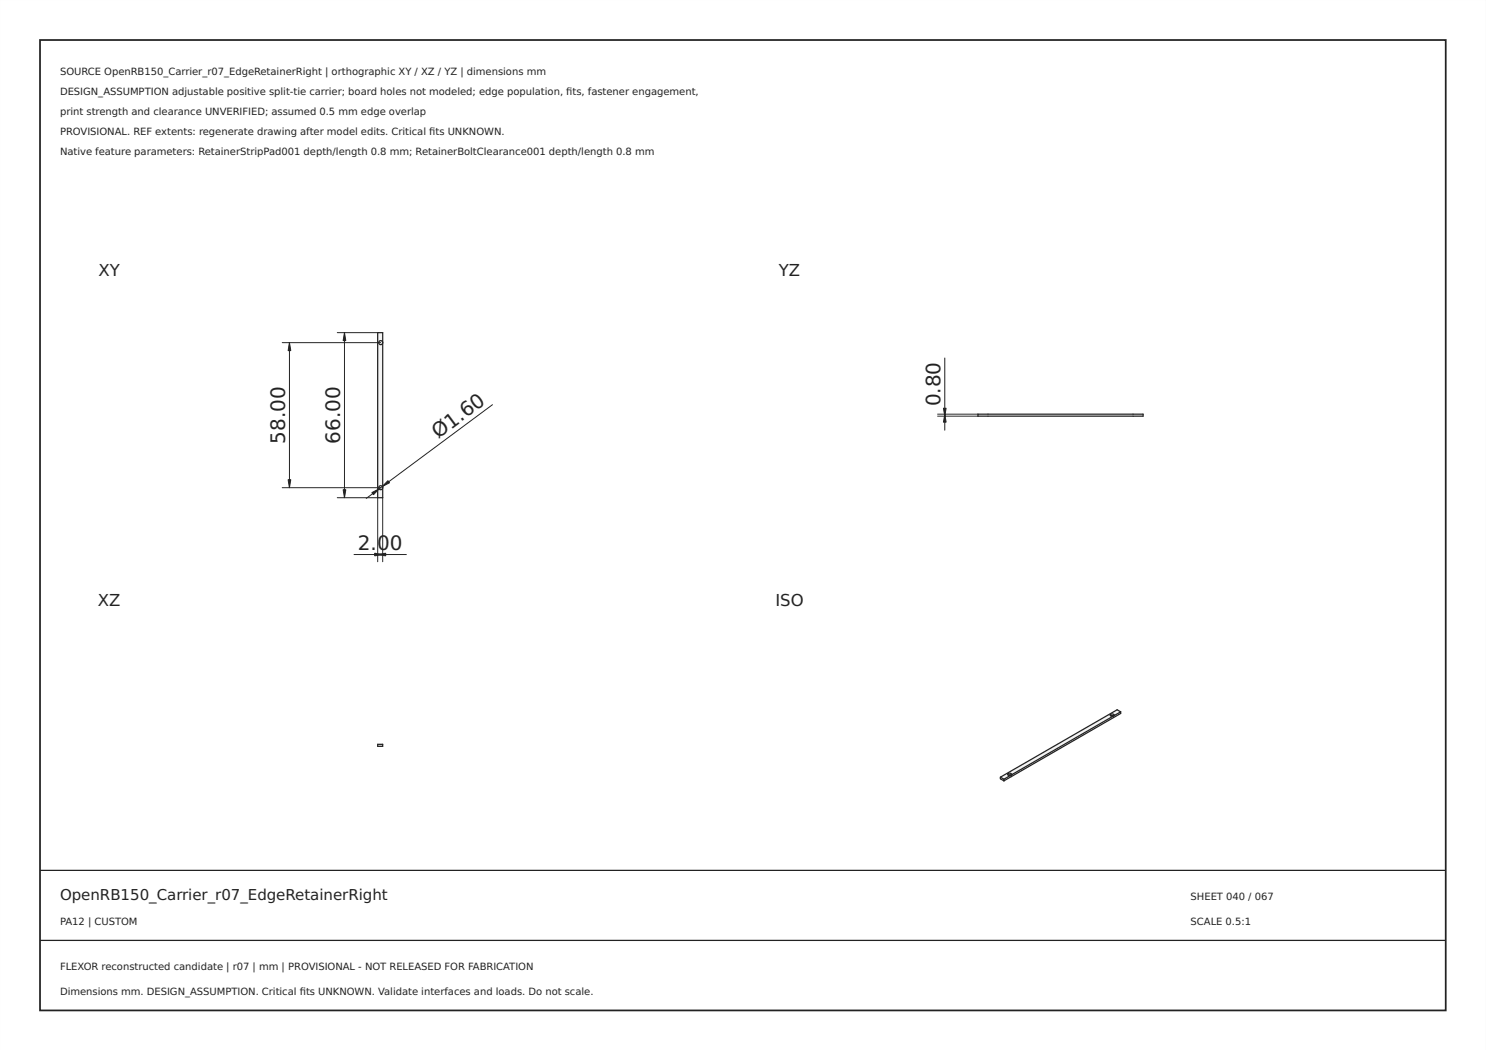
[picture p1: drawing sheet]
<svg xmlns="http://www.w3.org/2000/svg" width="297mm" height="210mm" viewBox="0 0 297 210" stroke-linecap="round" stroke-linejoin="round" font-family="sans-serif">
<path d="M0 0h297v210h-297zM0 0v210h297v-210z" fill="#000"/>
<path d="M8 8h281v194h-281z" fill="none" stroke="#222" stroke-width=".35"/>
<path d="M8 174h281zM8 188h281z" fill="#000" stroke="#222" stroke-width=".25"/>
<path d="M75.5 66.5h1v33h-1zM75.7 68.5a.4 .4 0 0 1 .8 0 .4 .4 0 0 1-.8 0zM75.7 97.5a.4 .4 0 0 1 .8 0 .4 .4 0 0 1-.8 0z" fill-rule="evenodd" fill="#f1f3f5"/>
<g fill="none" stroke="#212529" stroke-width=".25">
<path d="M75.5 66.5h1v33h-1z"/>
<circle cx="76.1" cy="68.5" r=".4"/>
<circle cx="76.1" cy="97.5" r=".4"/>
</g>
<path d="M56.4 68.5h19.7M57.9 68.5v29M67.4 66.5h8.1M68.9 66.5v33M56.4 97.5h19.7M67.4 99.5h8.1v12.8M76.5 99.5v12.8M98.4 80.9l-25.2 18.7M70.8 110.9h10.4" fill="none" stroke="#212529" stroke-width=".2"/>
<g fill="#212529" stroke="#212529" stroke-width=".2">
<path d="M74.9 110.6l1.6 .3-1.6 .2z"/>
<path d="M75.5 110.9l1.6-.3v.5z"/>
<path d="M68.9 66.5l.2 1.6h-.5z"/>
<path d="M68.6 97.9h.5l-.2 1.6z"/>
<path d="M77.5 96.1l.4 .4-1.5 .8z"/>
<path d="M74.3 98.5l1.5-.8-1.1 1.2z"/>
<path d="M57.9 68.5l.2 1.6h-.5z"/>
<path d="M57.6 95.9h.5l-.2 1.6z"/>
</g>
<path d="M75.5 148.8h1v.4h-1z" fill-rule="evenodd" fill="#f1f3f5"/>
<path d="M75.5 148.8h1v.4h-1z" fill="none" stroke="#212529" stroke-width=".25"/>
<path d="M195.5 82.8h33v.4h-33z" fill-rule="evenodd" fill="#f1f3f5"/>
<path d="M195.5 82.8h33v.4h-33z" fill="none" stroke="#212529" stroke-width=".25"/>
<path d="M188.9 71.6v14.4M187.4 82.8h8.1M187.4 83.2h8.1" fill="none" stroke="#212529" stroke-width=".2"/>
<g fill="#212529" stroke="#212529" stroke-width=".2">
<path d="M188.9 82.8l.2 1.6h-.5z"/>
<path d="M188.6 81.6h.5l-.2 1.6z"/>
</g>
<g fill="#f1f3f5">
<path d="M200 155.4l.7 .4v.3l-.7-.4z" fill-rule="evenodd"/>
<path d="M222 142.8h.5l.2 .2-.1 .1h-.6z" fill-rule="evenodd"/>
<path d="M201.5 154.7l.5-.1 .2 .2-.1 .2h-.6z" fill-rule="evenodd"/>
<path d="M200 155.4l23.3-13.5 .7 .4-23.3 13.5zM222 142.8a.35 .35 0 0 0 .3 .4 .35 .35 0 0 0 .4-.4l-.4-.1zM201.5 154.7a.35 .35 0 0 0 .3 .3 .35 .35 0 0 0 .4-.3l-.4-.1z" fill-rule="evenodd"/>
<path d="M200.7 155.8l23.3-13.5v.3l-23.3 13.5z" fill-rule="evenodd"/>
</g>
<path d="M200 155.4v.3l.7 .4M200 155.4l.7 .4M200.7 155.8v.3M201.5 154.7l.3-.1 .4 .1a.35 .35 0 0 1-.4 .3 .35 .35 0 0 1-.3-.3zM201.5 155h.6M202.1 155l-1.4 .8M222 142.8l.3-.1 .4 .1a.35 .35 0 0 1-.4 .4 .35 .35 0 0 1-.3-.4zM222 143.1h.6M224 142.3l-.7-.4-23.3 13.5M224 142.3v.3l-23.3 13.5M224 142.3l-21.9 12.7" fill="none" stroke="#212529" stroke-width=".25"/>
<g font-size="4" fill="#212529">
<text x="188" y="81.2" transform="rotate(-90 188 81.2)">0.80</text>
<text x="57" y="88.7" transform="rotate(-90 57 88.7)">58.00</text>
<text x="68" y="88.7" transform="rotate(-90 68 88.7)">66.00</text>
<text x="87.6" y="87.8" transform="rotate(-37 87.6 87.8)">Ø1.60</text>
<text x="71.5" y="110">2.00</text>
</g>
<g font-size="3.3" fill="#212529">
<text x="19.7" y="55.1">XY</text>
<text x="155.7" y="55.1">YZ</text>
<text x="19.6" y="121.1">XZ</text>
<text x="155" y="121.1">ISO</text>
</g>
<text font-size="3" fill="#222" x="12" y="180">OpenRB150_Carrier_r07_EdgeRetainerRight</text>
<g font-size="2" fill="#222">
<text x="12" y="15">SOURCE OpenRB150_Carrier_r07_EdgeRetainerRight | orthographic XY / XZ / YZ | dimensions mm</text>
<text x="12" y="19">DESIGN_ASSUMPTION adjustable positive split-tie carrier; board holes not modeled; edge population, fts, fastener engagement,</text>
<text x="12" y="23">print strength and clearance UNVERIFIED; assumed 0.5 mm edge overlap</text>
<text x="113.2" y="19">i</text>
<text x="12" y="27">PROVISIONAL. REF extents: regenerate drawing after model edits. Critical fts UNKNOWN.</text>
<text x="85.8" y="27">i</text>
<text x="12" y="31">Native feature parameters: RetainerStripPad001 depth/length 0.8 mm; RetainerBoltClearance001 depth/length 0.8 mm</text>
<text x="238" y="180">SHEET 040 / 067</text>
<text x="12" y="185">PA12 | CUSTOM</text>
<text x="238" y="185">SCALE 0.5:1</text>
<text x="12" y="194">FLEXOR reconstructed candidate | r07 | mm | PROVISIONAL - NOT RELEASED FOR FABRICATION</text>
<text x="12" y="199">Dimensions mm. DESIGN_ASSUMPTION. Critical fts UNKNOWN. Validate interfaces and loads. Do not scale.</text>
<text x="59.9" y="199">i</text>
</g>
</svg>
